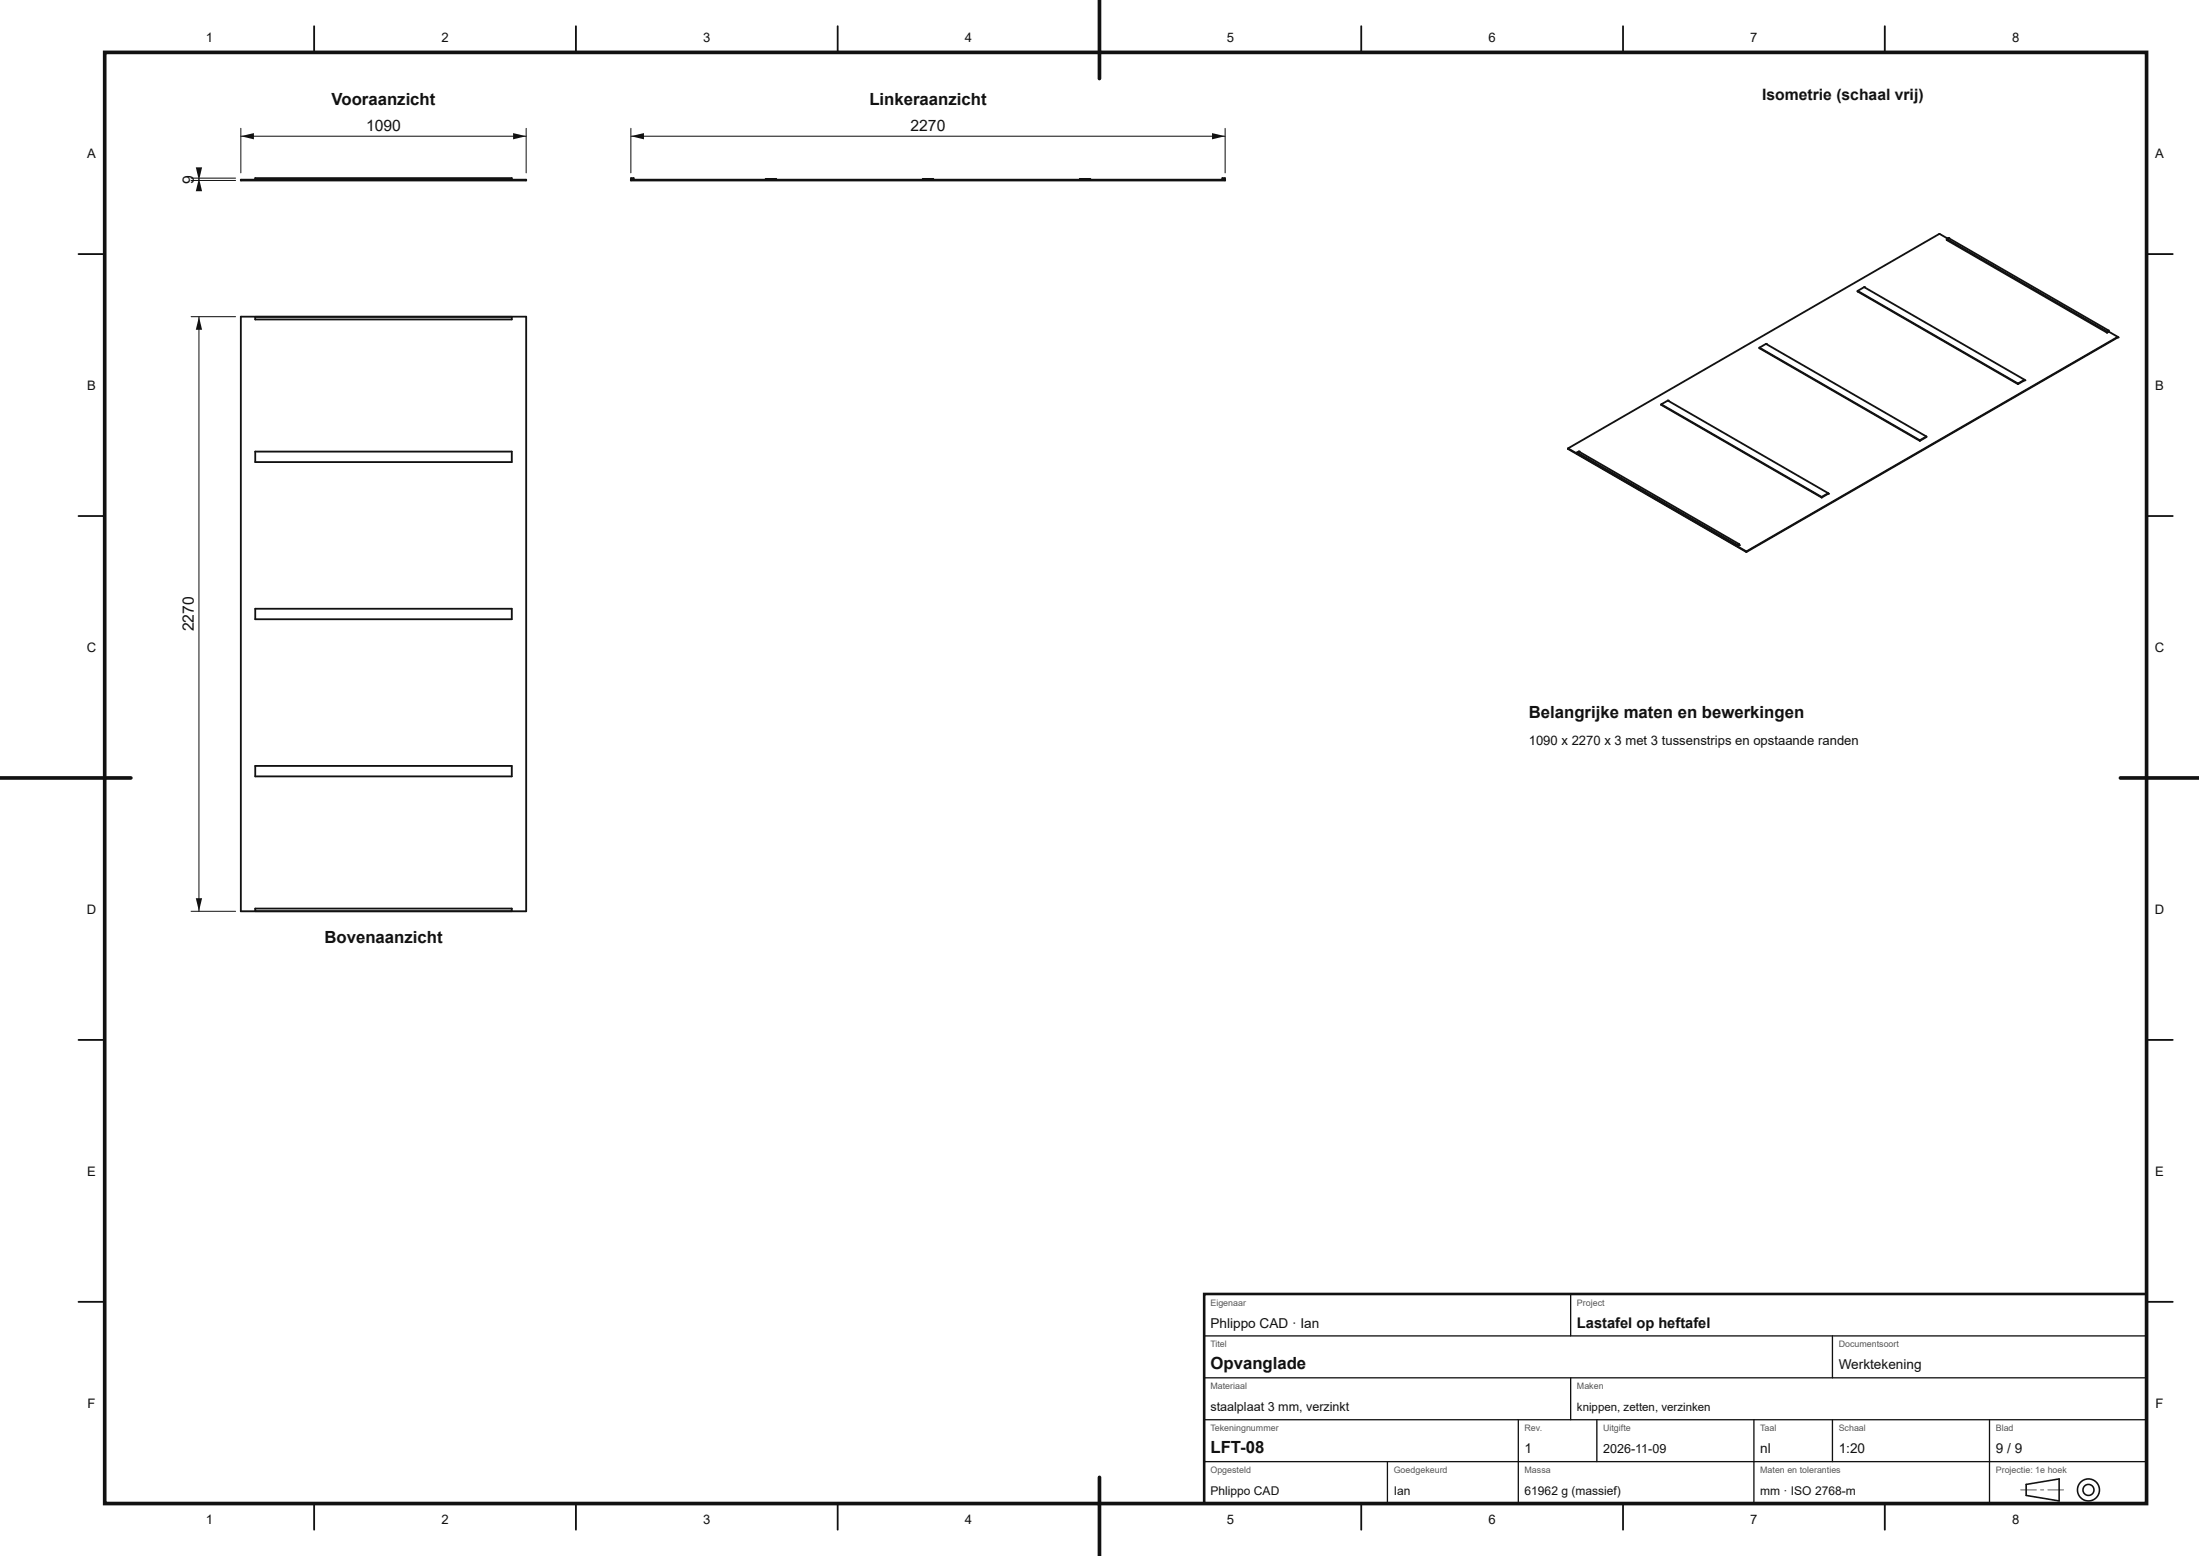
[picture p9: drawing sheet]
<svg xmlns="http://www.w3.org/2000/svg" width="420mm" height="297mm" viewBox="0 0 420 297" stroke-linecap="round" stroke-linejoin="round" font-family="sans-serif">
<g fill="none" stroke="#111" stroke-width=".35">
<path d="M46 34.3h54.5v.2h-54.5zM48.7 34.3v-.3h49v.3M120.5 34.3h113.5M121 34.3v-.3h-.5v.5h113.5v-.5h-.5v.3M146.2 34.3v-.1h2v.1M176.2 34.3v-.1h2v.1M206.2 34.3v-.1h2v.1M46 60.5h54.5v113.4h-54.5zM48.7 60.5h49v.5h-49zM48.7 86.2h49v2h-49zM48.7 116.2h49v2h-49zM48.7 146.2h49v2h-49z"/>
<path d="M48.7 173.4h49v.5h-49z"/>
</g>
<path d="M46 24.5v8.5M46 26h54.5M100.5 24.5v8.5" fill="none" stroke="#111" stroke-width=".19"/>
<g fill="#111">
<path d="M46 26l2.5-.6v1.2z"/>
<path d="M98 25.4l2.5 .6-2.5 .6z"/>
</g>
<path d="M36.5 34.5h8.5M36.5 34h8.5M38 34v.5" fill="none" stroke="#111" stroke-width=".19"/>
<g fill="#111">
<path d="M37.4 32h1.2l-.6 2.5z"/>
<path d="M38 34l.6 2.5h-1.2z"/>
</g>
<path d="M36.5 60.5h8.5M38 60.5v113.4M36.5 173.9h8.5" fill="none" stroke="#111" stroke-width=".19"/>
<g fill="#111">
<path d="M37.4 171.4h1.2l-.6 2.5z"/>
<path d="M38 60.5l.6 2.5h-1.2z"/>
</g>
<path d="M120.5 24.5v8.5M120.5 26h113.5M234 24.5v8.5" fill="none" stroke="#111" stroke-width=".19"/>
<g fill="#111">
<path d="M120.5 26l2.5-.6v1.2z"/>
<path d="M231.5 25.4l2.5 .6-2.5 .6z"/>
<circle cx="299.5" cy="85.7" r=".17"/>
<circle cx="404.5" cy="64.4" r=".17"/>
</g>
<path d="M354.8 55.5v.1M370.4 44.6l-70.9 41.1 34.1 19.7 70.9-41M371.8 45.6v.2M317.3 77.2v.1M336.1 66.4v.1M301.2 86.4v.2" fill="none" stroke="#111" stroke-width=".35"/>
<g fill="#111">
<circle cx="317.3" cy="77.3" r=".17"/>
<circle cx="336.1" cy="66.5" r=".17"/>
<circle cx="354.8" cy="55.6" r=".17"/>
<circle cx="371.8" cy="45.8" r=".17"/>
</g>
<g fill="none" stroke="#111" stroke-width=".35">
<path d="M354.8 55.6l30.6 17.7M356.1 54.8l-1.3 .7 30.6 17.7M370.4 44.6h.1M371.8 45.8l30.6 17.7M372.1 45.4l-.3 .2 30.6 17.7M317.3 77.3l30.6 17.7M318.6 76.5l-1.3 .7 30.6 17.7M336.1 66.5l30.6 17.6M337.3 65.6l-1.2 .8 30.6 17.6M385.4 73.2v.1M385.4 73.2l1.3-.7-1.3 .8M402.4 63.3v.2"/>
<path d="M402.4 63.3l.4-.2v.2l-.4 .2M404.5 64.4v-.1l-70.9 41M299.5 85.6l34.1 19.7M301.2 86.6l30.7 17.7M301.5 86.2l-.3 .2 30.7 17.6M347.9 94.9v.1M347.9 94.9l1.3-.8-1.3 .9M366.7 84v.1M366.7 84l1.2-.7-1.2 .8M331.9 104v.3M331.9 104l.3-.1v.2l-.3 .2M333.6 105.3v.1"/>
</g>
<g fill="#111">
<circle cx="356.1" cy="54.8" r=".17"/>
<circle cx="337.3" cy="65.6" r=".17"/>
<circle cx="318.6" cy="76.5" r=".17"/>
<circle cx="301.5" cy="86.2" r=".17"/>
<circle cx="372.1" cy="45.4" r=".17"/>
</g>
<path d="M370.4 44.6l1.6 .9M402.8 63.3l1.7 1M367.9 83.4h.1" fill="none" stroke="#111" stroke-width=".35"/>
<g fill="#111">
<circle cx="349.2" cy="94.2" r=".17"/>
<circle cx="386.7" cy="72.6" r=".17"/>
</g>
<path d="M356.1 54.8l30.6 17.7M318.6 76.5l30.6 17.6M337.3 65.6l30.6 17.7" fill="none" stroke="#111" stroke-width=".35"/>
<circle cx="332.2" cy="104.1" r=".17" fill="#111"/>
<g fill="none" stroke="#111" stroke-width=".35">
<path d="M60 5v5M110 5v5M160 5v5M210 5v5M260 5v5M310 5v5M360 5v5M15 48.5h5M372.1 45.4l30.7 17.7M410 48.5h5M402.8 63.3h.1M15 98.5h5"/>
<path d="M301.5 86.2l30.7 17.7M410 98.5h5M15 148.5h5M410 148.5h5M15 198.5h5M410 198.5h5M15 248.5h5M410 248.5h5M60 287v5M110 287v5M160 287v5M210 287v5"/>
<path d="M260 287v5M310 287v5M360 287v5"/>
</g>
<path d="M20 10h390v277h-390z" fill="none" stroke="#111" stroke-width=".7" stroke-linecap="butt"/>
<path d="M210 0v15M0 148.5h25M405 148.5h14.9M210 282v15" fill="none" stroke="#111" stroke-width=".7"/>
<path d="M230 247h180v40h-180z" fill="none" stroke="#111" stroke-width=".5"/>
<g fill="none" stroke="#111" stroke-width=".25">
<path d="M230 255h180M300 247v8M350 255v8M230 279h180M230 271h180M230 263h180M265 279v8M290 271v16M300 263v8M305 271v8M335 271v16M350 271v8"/>
<path d="M380 271v16"/>
</g>
<path d="M387 283.3l6.3-1v4.2l-6.3-1.1z" fill="none" stroke="#111" stroke-width=".3"/>
<path d="M385.9 284.3l3.1 .1-3.1 .1zM389.7 284.3l.7 .1-.7 .1zM391.1 284.3l3.1 .1-3.1 .1z" fill="#111"/>
<g fill="none" stroke="#111" stroke-width=".3">
<circle cx="398.9" cy="284.4" r="1.05"/>
<circle cx="398.9" cy="284.4" r="2.1"/>
</g>
<g font-size="3.2" fill="#111">
<text x="63.3" y="20">Vooraanzicht</text>
<text x="166" y="20">Linkeraanzicht</text>
<text x="292" y="137">Belangrijke maten en bewerkingen</text>
<text x="62" y="179.9">Bovenaanzicht</text>
<text x="231.2" y="261.4">Opvanglade</text>
<text x="231.2" y="277.4">LFT-08</text>
</g>
<g font-size="3" fill="#111">
<text x="336.6" y="19">Isometrie (schaal vrij)</text>
<text x="69.9" y="25">1090</text>
<text x="173.9" y="25">2270</text>
<text x="37" y="35.1" transform="rotate(-90 37 35.1)">9</text>
<text x="37" y="120.5" transform="rotate(-90 37 120.5)">2270</text>
</g>
<text font-size="2.8" fill="#111" x="301.2" y="253.4">Lastafel op heftafel</text>
<g font-size="2.6" fill="#111">
<text x="231.2" y="253.4">Phlippo CAD · Ian</text>
<text x="351.2" y="261.4">Werktekening</text>
<text x="291.2" y="277.4">1</text>
<text x="336.2" y="277.4">nl</text>
<text x="351.2" y="277.4">1:20</text>
<text x="381.2" y="277.4">9 / 9</text>
</g>
<g font-size="2.5" fill="#111">
<text x="39.3" y="8">1</text>
<text x="84.3" y="8">2</text>
<text x="134.3" y="8">3</text>
<text x="184.3" y="8">4</text>
<text x="234.3" y="8">5</text>
<text x="284.3" y="8">6</text>
<text x="334.3" y="8">7</text>
<text x="384.3" y="8">8</text>
<text x="16.7" y="30.2">A</text>
<text x="411.7" y="30.2">A</text>
<text x="16.7" y="74.5">B</text>
<text x="411.7" y="74.5">B</text>
<text x="16.6" y="124.5">C</text>
<text x="411.6" y="124.5">C</text>
<text x="292" y="142.2">1090 x 2270 x 3 met 3 tussenstrips en opstaande randen</text>
<text x="16.6" y="174.5">D</text>
<text x="411.6" y="174.5">D</text>
<text x="16.7" y="224.5">E</text>
<text x="411.7" y="224.5">E</text>
<text x="16.7" y="268.7">F</text>
<text x="411.7" y="268.7">F</text>
<text x="39.3" y="291">1</text>
<text x="84.3" y="291">2</text>
<text x="134.3" y="291">3</text>
<text x="184.3" y="291">4</text>
<text x="234.3" y="291">5</text>
<text x="284.3" y="291">6</text>
<text x="334.3" y="291">7</text>
<text x="384.3" y="291">8</text>
</g>
<g font-size="2.4" fill="#111">
<text x="231.2" y="269.4">staalplaat 3 mm, verzinkt</text>
<text x="306.2" y="277.4">2026-11-09</text>
</g>
<g font-size="2.3" fill="#111">
<text x="231.2" y="285.4">Phlippo CAD</text>
<text x="266.2" y="285.4">Ian</text>
<text x="291.2" y="285.4">61962 g (massief)</text>
<text x="336.2" y="285.4">mm · ISO 2768-m</text>
</g>
<text font-size="2.2" fill="#111" x="301.2" y="269.4">knippen, zetten, verzinken</text>
<g font-size="1.7" fill="#555">
<text x="231.2" y="249.2">Eigenaar</text>
<text x="301.2" y="249.2">Project</text>
<text x="231.2" y="257.2">Titel</text>
<text x="351.2" y="257.2">Documentsoort</text>
<text x="231.2" y="265.2">Materiaal</text>
<text x="301.2" y="265.2">Maken</text>
<text x="231.2" y="273.2">Tekeningnummer</text>
<text x="291.2" y="273.2">Rev.</text>
<text x="306.2" y="273.2">Uitgifte</text>
<text x="336.2" y="273.2">Taal</text>
<text x="351.2" y="273.2">Schaal</text>
<text x="381.2" y="273.2">Blad</text>
<text x="231.2" y="281.2">Opgesteld</text>
<text x="266.2" y="281.2">Goedgekeurd</text>
<text x="291.2" y="281.2">Massa</text>
<text x="336.2" y="281.2">Maten en toleranties</text>
<text x="381.2" y="281.2">Projectie: 1e hoek</text>
</g>
</svg>
